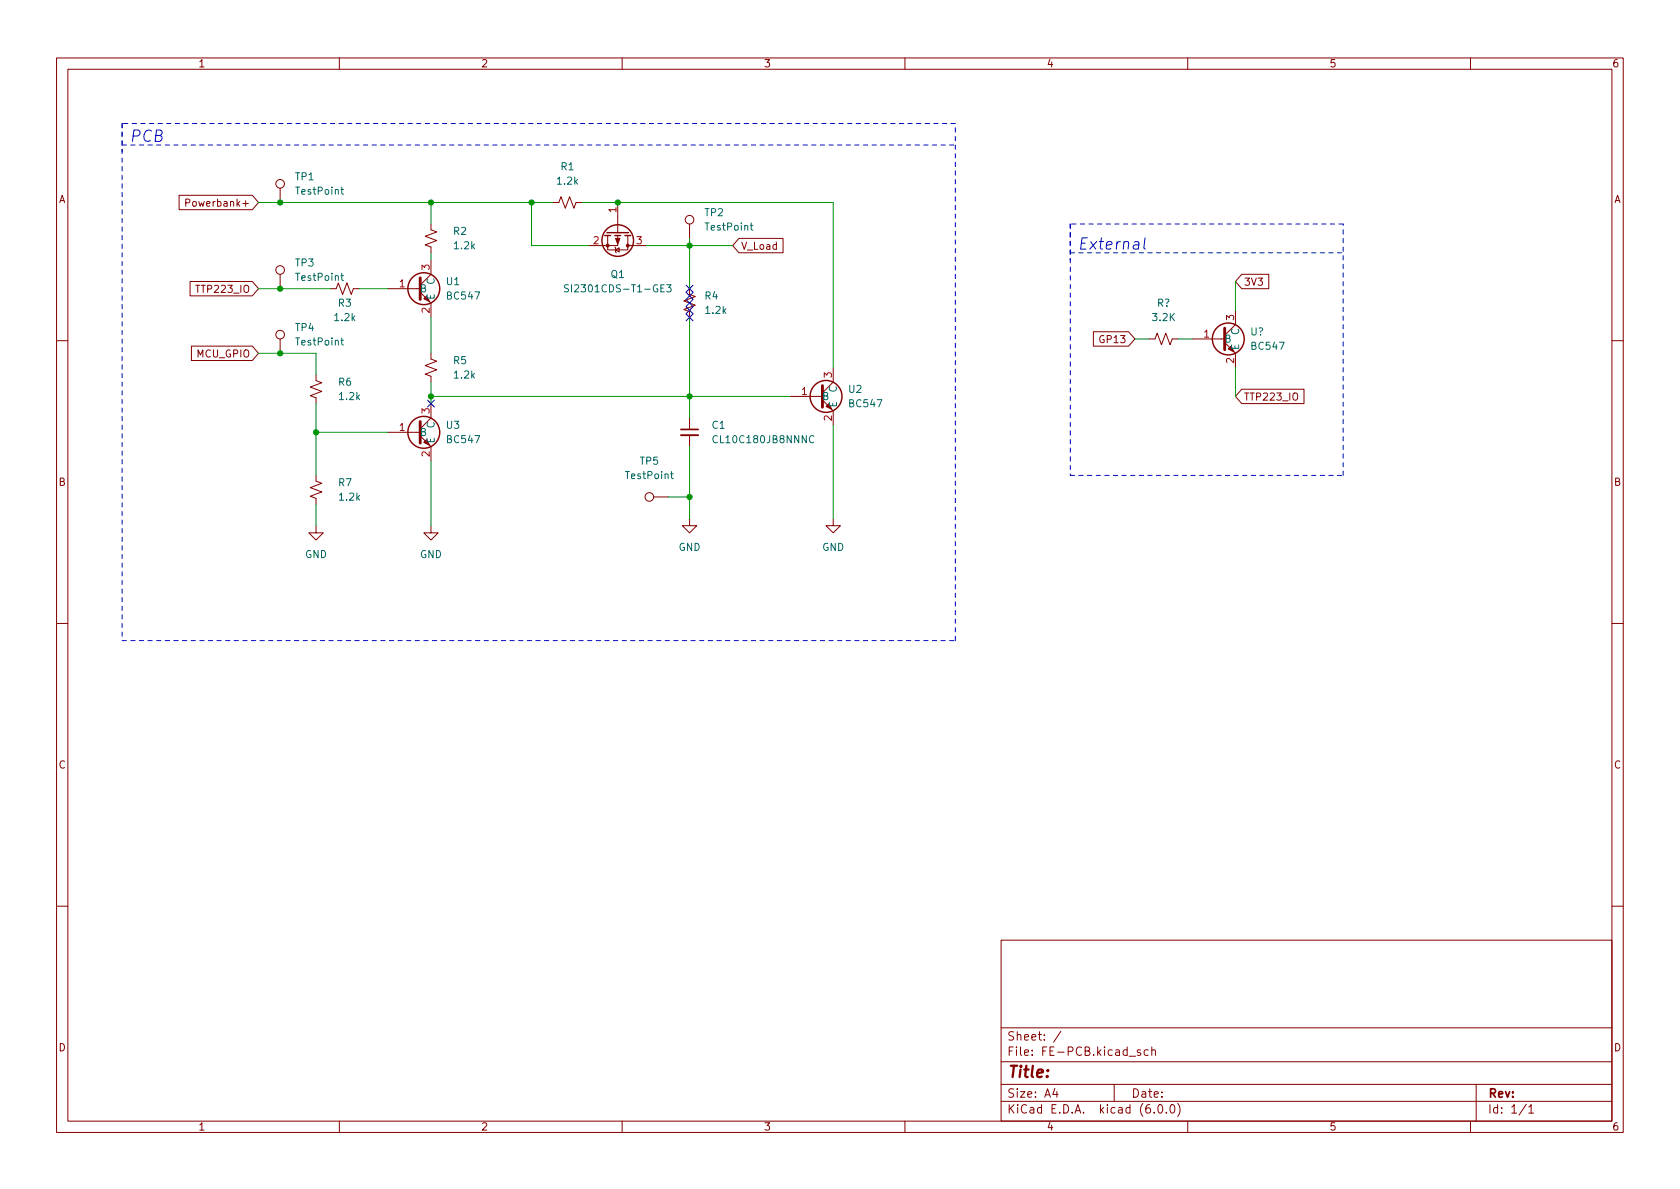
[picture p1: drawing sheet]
<svg xmlns="http://www.w3.org/2000/svg" width="297mm" height="210mm" viewBox="0 0 297 210" stroke-linecap="round" stroke-linejoin="round" font-family="sans-serif">
<g fill="none" stroke="#840000" stroke-width=".18">
<path d="M10 10.2h277v190.1h-277zM12 12.2h273v186.1h-273zM60 10.2v2M110 10.2v2M160 10.2v2M210 10.2v2M260 10.2v2M31.7 34.5h12.9l1.1 1.3-1.1 1.3h-12.9zM32.8 35.9l.7-.1 .1-.2-.1-.3-.7-.1v1.3M49.5 33.3v2.5M76.2 39.6v1l1 .4-2 .8 2 .7-2 .8 1 .4v1M97.8 35.8h1l.4-1 .7 2 .8-2 .8 2 .4-1h1"/>
<path d="M109.2 35.8v5.3M121.9 39.6v2.6M33.6 49.8h11l1.1 1.2-1.1 1.3h-11zM49.5 48.5v2.5M49.5 59.9v2.6M58.4 51h1l.4-1 .8 2.1 .7-2.1 .8 2.1 .4-1.1h1M68.6 51h5.7M74.3 51.7l1.9 1.9v2.5M76.2 46v2.5l-1.9 1.9M107.4 41.7v2.5h3.6v-2.5M108.7 43.7l.1 .1v.8l.2 .1M108.8 44.2l.7-.4v.8z"/>
<path d="M109.2 41.7v1.7h-5.1M111 43.4h3.3M121.9 51v1.1l1 .3-2 .8 2 .8-2 .7 1 .4v1M130.7 42.2h7.8v2.5h-7.8l-1.2-1.3zM193.3 58.7h6.2l1.2 1.2-1.2 1.3h-6.2zM203.2 59.9h1l.4-1 .8 2.1 .7-2.1 .8 2.1 .4-1.1h1M210.8 59.9h5.7M218.4 54.9v2.5l-1.9 1.9M219.6 48.5h4.7v2.5h-4.7l-1.2-1.2zM10 60.2h2M33.8 61.2h10.8l1.1 1.3-1.1 1.2h-10.8zM55.9 66.3v1l1 .4-2 .7 2 .8-2 .8 1 .4v1"/>
<path d="M68.6 76.4h5.7M74.3 77.1l1.9 1.9v2.5M76.2 62.5v1l1 .4-2 .7 2 .8-2 .8 1 .3v1.1M76.2 71.4v2.5l-1.9 1.9M121.9 73.9v2M121.9 77v2M139.7 70.1h5.7M145.4 70.7l1.9 1.9v2.6M147.3 65v2.6l-1.9 1.9M216.5 60.6l1.9 1.9v2.5M219.6 68.8h11v2.6h-11l-1.2-1.3zM285 60.2h2"/>
<path d="M55.9 84.1v1l1 .4-2 .7 2 .8-2 .8 1 .3v1M55.9 93v1.2h1.2l-1.2 1.3-1.3-1.3h1.3M76.2 93v1.2h1.3l-1.3 1.3-1.3-1.3h1.3M115.6 87.9h2.5M121.9 91.7v1.3h1.3l-1.3 1.2-1.3-1.2h1.3M147.3 91.7v1.3h1.3l-1.3 1.2-1.3-1.2h1.3M10 110.2h2M285 110.2h2M10 160.2h2M177 166.3h108v32h-108zM285 160.2h2M60 198.3v2"/>
<path d="M110 198.3v2M160 198.3v2M177 194.8h108M177 191.8h108M177 187.8h108M177 181.8h108M186.5 192.5l-.4 1h1M186.9 193v1M187.6 182.4l-1.3 1.9M197 191.8v3M199.6 186.8h1.2M201.6 185.7l-.3-.1-.2 .2v.3l.5 .1v.4h-.5"/>
<path d="M203 185.7l-.4-.1-.3 .3v.4l.1 .3h.6M203.6 185.8l.3-.2 .3 .1 .1 .9M203.6 185.1v1.5M204.1 196.7v.1M204.9 195.4l.2-.1a.81 .81 0 0 1 .6 .7 .81 .81 0 0 1-.3 .8h-.2a.81 .81 0 0 1-.6-.6 .81 .81 0 0 1 .3-.8zM206.2 196.7v.1M207.1 195.4l.1-.1a.81 .81 0 0 1 .6 .7 .81 .81 0 0 1-.3 .8h-.1a.81 .81 0 0 1-.6-.6 .81 .81 0 0 1 .3-.8zM208.2 195.1a1.72 1.72 0 0 1 0 2.3M210 198.3v2M260 198.3v2M261 191.8v6.5M269.9 195.3l-1.3 1.9"/>
<path d="M270.3 195.8l.4-.5v1.5M270.3 196.8h.9"/>
<circle cx="49.5" cy="32.5" r=".76"/>
<circle cx="121.9" cy="38.9" r=".76"/>
<circle cx="49.5" cy="59.2" r=".76"/>
<circle cx="49.5" cy="47.7" r=".76"/>
<circle cx="114.8" cy="87.9" r=".76"/>
</g>
<g fill="none" stroke="#006464" stroke-width=".18">
<path d="M60.3 33.5h.4M60.4 33.1v1.1l.3 .2M132.6 39.9h.5M132.8 39.4v1.1l.3 .2M60.3 48.7h.4M60.4 59.8v1l.3 .2M60.4 48.3v1.1l.3 .2M100.5 50.4h-.5l-.2 .1v.3l.6 .3 .1 .3-.2 .2h-.5M117.9 50.4h.8l-.5 .4 .4 .2v.5l-.2 .1-.5-.1M60.3 60.2h.4M143.9 77.1a.6 .6 0 0 0-.8 .5 .6 .6 0 0 0 .5 .7l.3-.1M118.6 83.8h.4"/>
<path d="M118.7 83.4v1.1l.3 .1"/>
</g>
<g fill="none" stroke="#840000" stroke-width=".25">
<path d="M106.9 41.7h1M107.3 41.1h3.8M108.7 41.7h1M110.5 41.7h1"/>
<circle cx="74.9" cy="51" r="2.82"/>
<circle cx="109.2" cy="42.5" r="2.79"/>
<circle cx="217.2" cy="59.9" r="2.82"/>
<circle cx="74.9" cy="76.4" r="2.82"/>
<circle cx="146" cy="70.1" r="2.82"/>
</g>
<path d="M74.3 49.1v3.9M216.5 58v3.8M74.3 74.5v3.9M145.4 68.2v3.8" fill="none" stroke="#840000" stroke-width=".51"/>
<g fill="#840000" stroke="#840000" stroke-width=".18">
<path d="M146 71.9l.6-.5 .5 1z"/>
<path d="M217.2 61.7l.5-.5 .5 1z"/>
<path d="M74.9 52.8l.5-.5 .5 1z"/>
<path d="M108.8 42.2h.8l-.4 1z"/>
<path d="M74.9 78.2l.5-.5 .5 1z"/>
<circle cx="107.4" cy="43.4" r=".25"/>
<circle cx="111" cy="43.4" r=".25"/>
</g>
<path d="M120.4 77h3" fill="none" stroke="#840000" stroke-width=".33"/>
<path d="M120.4 75.9h3" fill="none" stroke="#840000" stroke-width=".3"/>
<path d="M202.5 42.1l-.3 1.7 .3 .3" fill="none" stroke="#0000c2" stroke-width=".18"/>
<path d="M21.6 21.8v91.5M21.6 21.8v5.1M21.6 25.6h147.3M168.9 21.8h-147.3M189.2 39.6v6.4M189.2 39.6v44.5M237.5 39.6h-48.3M189.2 44.7h48.3M189.2 84.1h48.3M237.5 84.1v-44.5M21.6 113.3h147.3M168.9 113.3v-91.5" fill="none" stroke="#0000c2" stroke-width=".18" stroke-dasharray=".8 .8"/>
<g fill="none" stroke="#009600" stroke-width=".18">
<path d="M45.7 35.8h52.1M76.2 35.8v3.8M94 35.8v7.6h10.1M102.9 35.8h44.4v29.2M45.7 51h12.7M63.5 51h5.1M76.2 44.7v1.3M76.2 56.1v6.4M114.3 43.4h15.2M121.9 42.2v8.8M121.9 56.1v17.8M200.7 59.9h2.5"/>
<path d="M208.3 59.9h2.5M218.4 49.8v5.1M45.7 62.5h10.2v3.8M55.9 71.4v12.7M55.9 76.4h12.7M76.2 67.6v3.8M76.2 70.1h63.5M121.9 79v12.7M147.3 75.2v16.5M218.4 65v5.1M55.9 89.1v3.9M76.2 81.5v11.5"/>
<path d="M118.1 87.9h3.8"/>
</g>
<path d="M121.3 53l1.2 1.2M121.3 55.5l1.2 1.2M121.3 54.2l1.2 1.3M121.3 50.4l1.2 1.3M121.3 51.7l1.2 1.2M122.5 53l-1.2 1.2M122.5 55.5l-1.2 1.2M122.5 54.2l-1.2 1.3M122.5 50.4l-1.2 1.3M122.5 51.7l-1.2 1.2M75.6 70.8l1.2 1.2M76.8 70.8l-1.2 1.2" fill="none" stroke="#000084" stroke-width=".18"/>
<g fill="#009600" stroke="#009600" stroke-width=".18">
<circle cx="121.9" cy="43.4" r=".46"/>
<circle cx="109.2" cy="35.8" r=".46"/>
<circle cx="94" cy="35.8" r=".46"/>
<circle cx="49.5" cy="62.5" r=".46"/>
<circle cx="121.9" cy="70.1" r=".46"/>
<circle cx="121.9" cy="87.9" r=".46"/>
<circle cx="76.2" cy="35.8" r=".46"/>
<circle cx="49.5" cy="51" r=".46"/>
<circle cx="49.5" cy="35.8" r=".46"/>
<circle cx="76.2" cy="70.1" r=".46"/>
<circle cx="55.9" cy="76.4" r=".46"/>
</g>
<g font-size="2.8" fill="#0000c2">
<text x="22.9" y="25.1">PCB</text>
<text x="190.5" y="44.1">External</text>
</g>
<text font-size="2.8" fill="#840000" x="178" y="190.6">Title:</text>
<g font-size="2.1" fill="#840000">
<text x="178" y="184">Sheet: /</text>
<text x="178" y="186.7">File: FE-PCB.kicad_sch</text>
<text x="178" y="196.9">KiCad E.D.A. kicad (6.0.0)</text>
<text x="178" y="194.1">Size: A4</text>
<text x="200" y="194.1">Date:</text>
<text x="263" y="194.1">Rev:</text>
<text x="263" y="196.9">Id: 1/1</text>
</g>
<g font-size="1.8" fill="#840000">
<text x="35" y="11.9">1</text>
<text x="85" y="11.9">2</text>
<text x="135" y="11.9">3</text>
<text x="185" y="11.9">4</text>
<text x="235" y="11.9">5</text>
<text x="285" y="11.9">6</text>
<text x="10.3" y="35.9">A</text>
<text x="285.3" y="35.9">A</text>
<text x="33.8" y="36.5">Powerbank+</text>
<text x="131" y="44.2">V_Load</text>
<text x="35.1" y="51.8">TTP223_IO</text>
<text x="219.9" y="50.5">3V3</text>
<text x="34.9" y="63.2">MCU_GPIO</text>
<text x="194.7" y="60.7">GP13</text>
<text x="219.9" y="70.8">TTP223_IO</text>
<text x="10.3" y="85.9">B</text>
<text x="285.3" y="85.9">B</text>
<text x="10.3" y="135.9">C</text>
<text x="285.3" y="135.9">C</text>
<text x="10.3" y="185.9">D</text>
<text x="285.3" y="185.9">D</text>
<text x="35" y="199.9">1</text>
<text x="85" y="199.9">2</text>
<text x="135" y="199.9">3</text>
<text x="185" y="199.9">4</text>
<text x="235" y="199.9">5</text>
<text x="285" y="199.9">6</text>
</g>
<g font-size="1.8" fill="#006464">
<text x="52.3" y="31.9">TP1</text>
<text x="52.5" y="34.4">TestPoint</text>
<text x="98.6" y="32.6">1.2k</text>
<text x="99.2" y="30.1">R1</text>
<text x="80.2" y="41.5">R2</text>
<text x="124.6" y="38.2">TP2</text>
<text x="124.9" y="40.8">TestPoint</text>
<text x="52.3" y="47.1">TP3</text>
<text x="80.4" y="44.1">1.2k</text>
<text x="52.5" y="49.7">TestPoint</text>
<text x="74.2" y="51.7">B</text>
<text x="76.8" y="53.1" transform="rotate(-90 76.8 53.1)">E</text>
<text x="76.8" y="50.3" transform="rotate(-90 76.8 50.3)">C</text>
<text x="79" y="50.4">U1</text>
<text x="79.2" y="53">BC547</text>
<text x="101.2" y="51.7">SI2301CDS-T1-GE3</text>
<text x="108" y="49.1">Q1</text>
<text x="124.6" y="53">R4</text>
<text x="52.3" y="58.5">TP4</text>
<text x="59.2" y="56.8">1.2k</text>
<text x="59.8" y="54.2">R3</text>
<text x="124.8" y="55.5">1.2k</text>
<text x="203.9" y="56.8">3.2K</text>
<text x="204.6" y="54.2">R?</text>
<text x="219.1" y="59.2" transform="rotate(-90 219.1 59.2)">C</text>
<text x="221.1" y="59.3">U?</text>
<text x="52.5" y="61.1">TestPoint</text>
<text x="80.2" y="64.4">R5</text>
<text x="216.4" y="60.6">B</text>
<text x="219.1" y="62" transform="rotate(-90 219.1 62)">E</text>
<text x="221.4" y="61.8">BC547</text>
<text x="59.9" y="68.2">R6</text>
<text x="60.1" y="70.7">1.2k</text>
<text x="80.4" y="66.9">1.2k</text>
<text x="145.3" y="70.7">B</text>
<text x="148" y="69.3" transform="rotate(-90 148 69.3)">C</text>
<text x="150.1" y="69.5">U2</text>
<text x="74.2" y="77.1">B</text>
<text x="76.8" y="75.7" transform="rotate(-90 76.8 75.7)">C</text>
<text x="79" y="75.8">U3</text>
<text x="125.9" y="75.8">C1</text>
<text x="148" y="72.1" transform="rotate(-90 148 72.1)">E</text>
<text x="150.3" y="72">BC547</text>
<text x="76.8" y="78.5" transform="rotate(-90 76.8 78.5)">E</text>
<text x="79.2" y="78.4">BC547</text>
<text x="113.2" y="82.2">TP5</text>
<text x="126.5" y="78.4">CL10C180JB8NNNC</text>
<text x="59.9" y="86">R7</text>
<text x="60.1" y="88.5">1.2k</text>
<text x="110.8" y="84.7">TestPoint</text>
<text x="53.9" y="98.7">GND</text>
<text x="74.2" y="98.7">GND</text>
<text x="120" y="97.4">GND</text>
<text x="145.4" y="97.4">GND</text>
</g>
<g font-size="1.8" fill="#a90000">
<text x="109" y="37.6" transform="rotate(-90 109 37.6)">1</text>
<text x="75.9" y="47.7" transform="rotate(-90 75.9 47.7)">3</text>
<text x="104.9" y="43.2">2</text>
<text x="112.5" y="43.2">3</text>
<text x="70.6" y="50.8">1</text>
<text x="75.9" y="55.4" transform="rotate(-90 75.9 55.4)">2</text>
<text x="212.9" y="59.7">1</text>
<text x="218.2" y="56.6" transform="rotate(-90 218.2 56.6)">3</text>
<text x="218.2" y="64.2" transform="rotate(-90 218.2 64.2)">2</text>
<text x="141.7" y="69.8">1</text>
<text x="147.1" y="66.8" transform="rotate(-90 147.1 66.8)">3</text>
<text x="70.6" y="76.2">1</text>
<text x="75.9" y="73.1" transform="rotate(-90 75.9 73.1)">3</text>
<text x="147.1" y="74.4" transform="rotate(-90 147.1 74.4)">2</text>
<text x="75.9" y="80.8" transform="rotate(-90 75.9 80.8)">2</text>
</g>
</svg>
